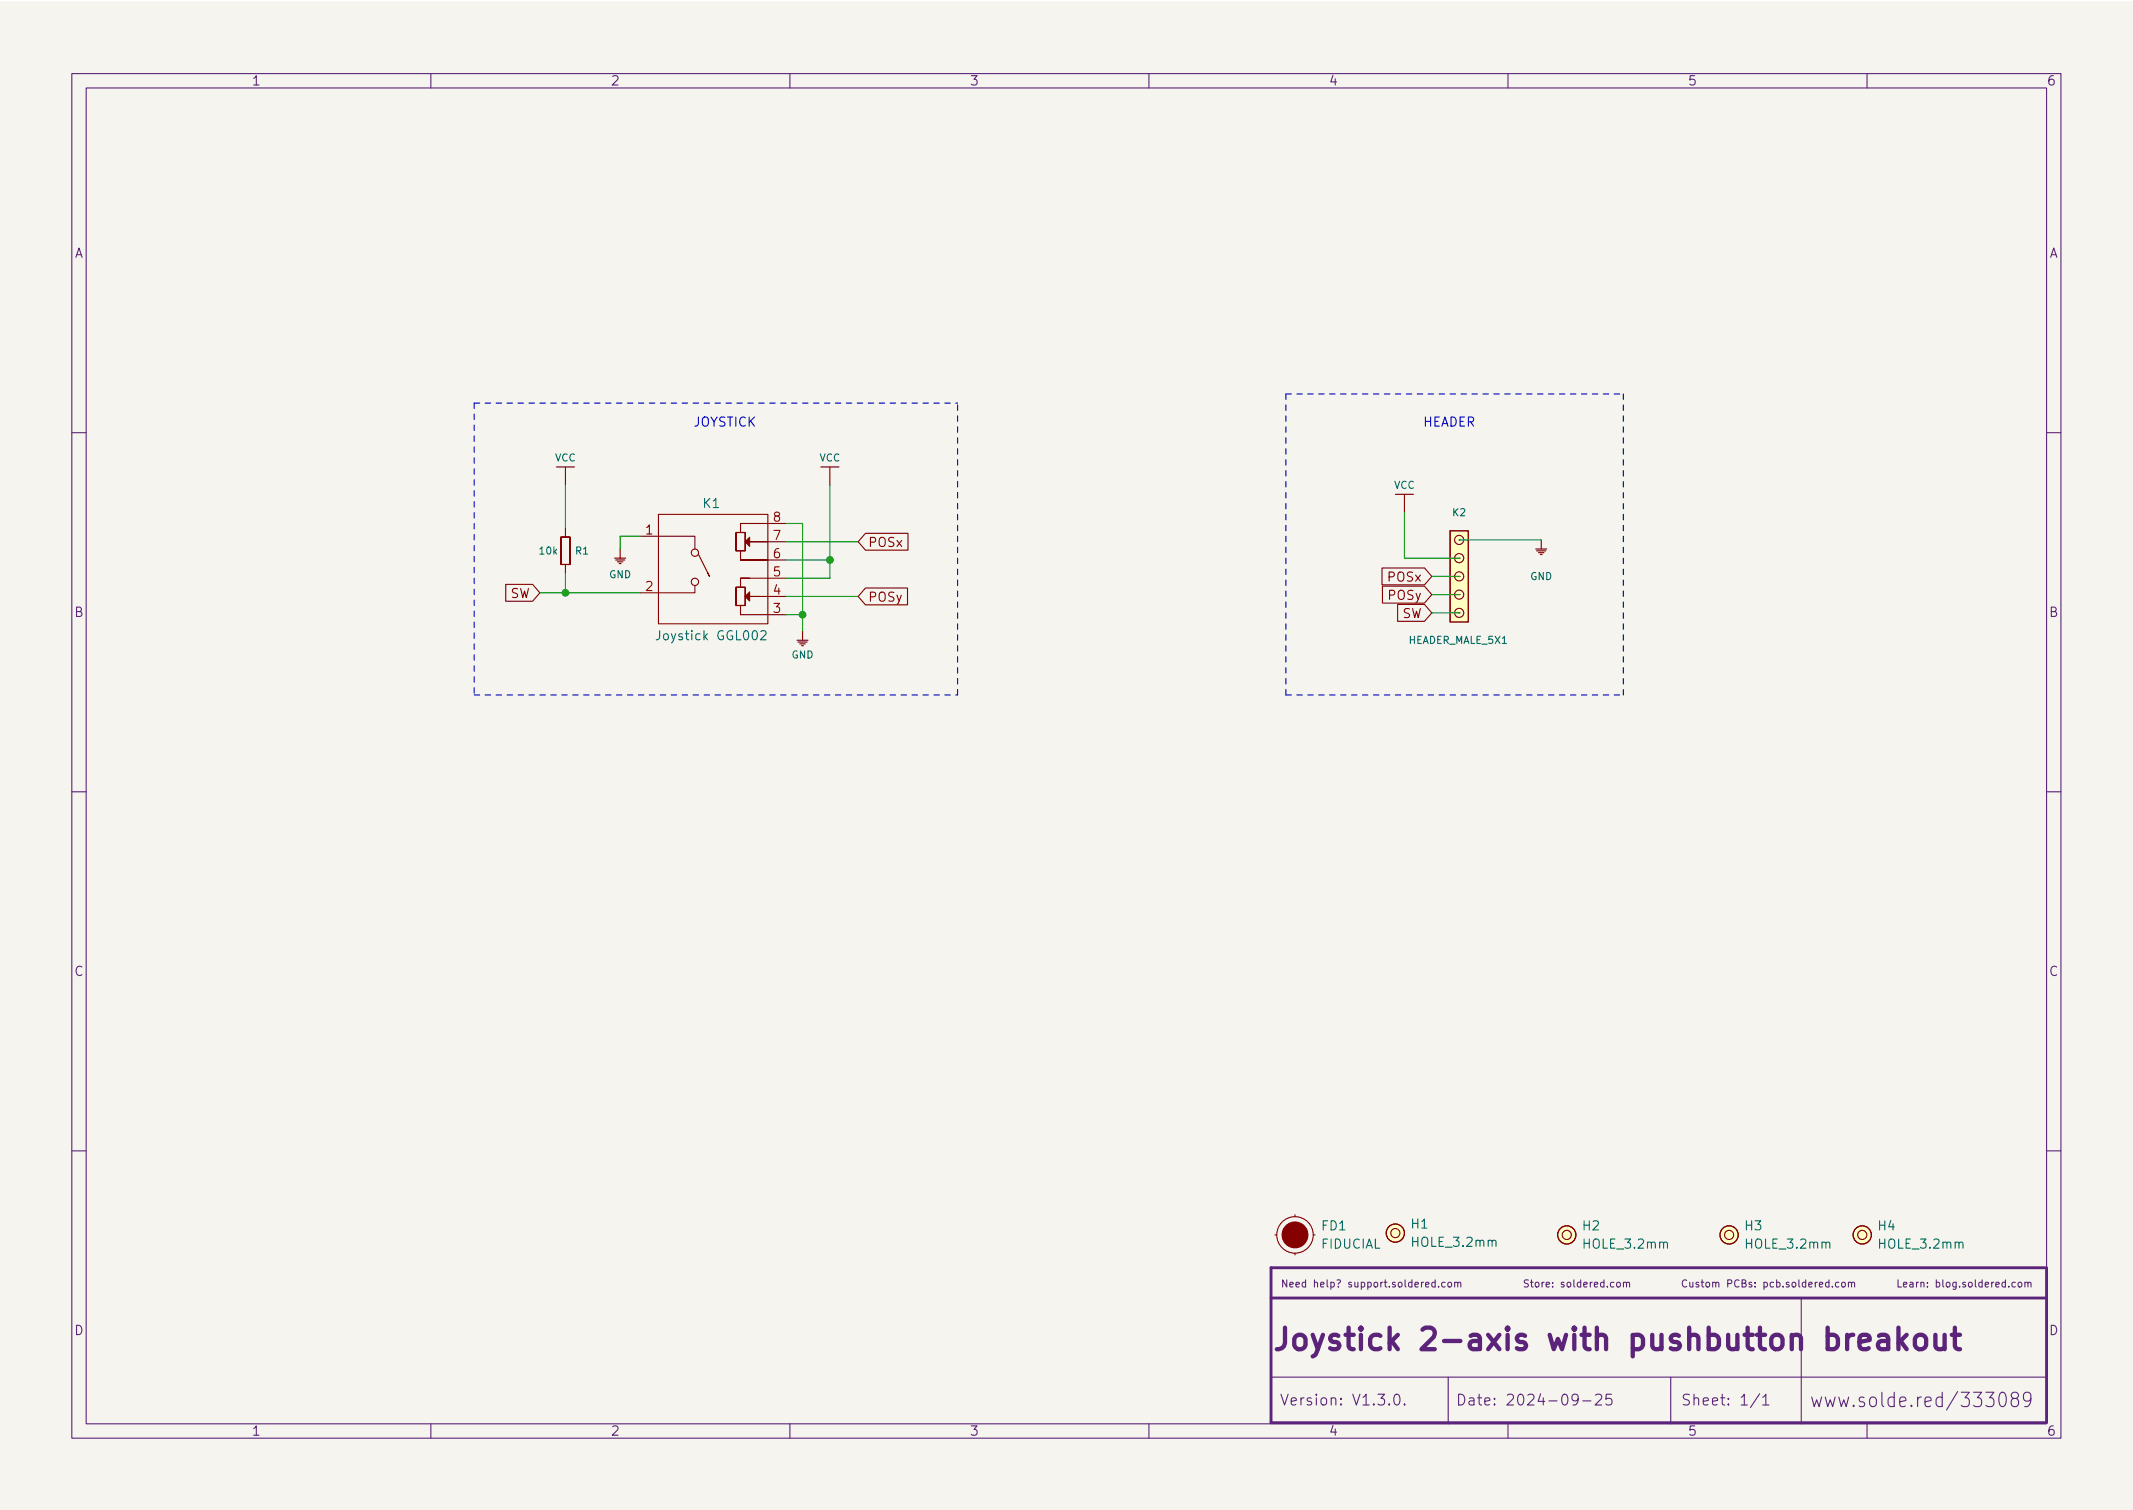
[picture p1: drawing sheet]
<svg xmlns="http://www.w3.org/2000/svg" width="297mm" height="210mm" viewBox="0 0 297 210" stroke-linecap="round" stroke-linejoin="round" font-family="sans-serif">
<path d="M0 .2h297v210.1h-297z" fill="#f5f4ef" stroke="#f5f4ef" stroke-width=".14"/>
<g fill="none" stroke="#5b2379" stroke-width=".15">
<path d="M10 10.2h277v190.1h-277zM12 12.2h273v186.1h-273zM60 10.2v2M110 10.2v2M160 10.2v2M210 10.2v2M260 10.2v2M10 60.2h2M285 60.2h2M10 110.2h2M285 110.2h2M10 160.2h2"/>
<path d="M199.9 178.6l-.3-.1-.2 .2 .1 .5h.4M199.9 178.2v1M200.3 179.1v.1M201.2 178.6l-.2-.1-.2 .2 .1 .5h.3M201.7 178.6l.3-.1 .1 .2v.3l-.1 .2h-.3l-.1-.2zM202.6 178.6l.1-.1 .3 .1v.6M202.6 178.5v.7M203 178.7l.1-.2 .3 .1v.6M225.2 178.6l.1-.1 .3 .1v.4v.2h-.3l-.1-.1zM226.1 178.6l.1-.1 .3 .1v.6M226.1 178.5v.7M226.5 178.7l.1-.2 .3 .1v.6"/>
<path d="M234.9 178.3a.47 .47 0 0 0-.7 .3 .47 .47 0 0 0 .5 .6l.2-.1M235.3 178.5l.1 .7h.2l.1-.1M235.7 178.5v.7M236.6 178.6l-.3-.1-.1 .2v.1l.4 .1v.3h-.4M236.9 178.5h.4M237 178.2v.9l.3 .1M237.6 178.6l.3-.1 .2 .2v.3l-.2 .2h-.3v-.2zM238.5 178.6l.1-.1 .3 .1v.6M238.5 178.5v.7M238.9 178.7l.2-.2 .2 .1 .1 .6M240.6 178.7h.5l.1-.2-.1-.2-.5-.1v1M242.2 178.3a.47 .47 0 0 0-.7 .3 .47 .47 0 0 0 .5 .6l.2-.1"/>
<path d="M242.6 178.7l.4-.1 .1-.1v-.2l-.5-.1v1h.4l.1-.1 .1-.2-.3-.2M243.9 178.6l-.2-.1-.1 .2v.1l.3 .1v.3h-.3M244.4 179.1v.1M244.4 178.6v.1M245.6 178.6l.3-.1 .2 .2-.1 .5h-.4M245.6 178.5v1M247 178.6l-.3-.1-.2 .2 .1 .5h.4M247.4 178.6l.3-.1 .2 .2-.1 .5h-.4M247.4 178.2v1M248.3 179.1v.1M249.1 178.6l-.2-.1-.2 .2 .1 .1 .3 .1v.3h-.4M249.6 178.6l.3-.1 .2 .2v.3l-.2 .2h-.3v-.2z"/>
<path d="M250.5 178.2v.9l.1 .1M251.5 178.6l-.3-.1-.2 .2 .1 .5h.4M251.5 178.2v1M251.9 178.9l.5-.1-.1-.2-.3-.1-.1 .2v.5h.4M252.8 178.5v.7M253.1 178.5l-.3 .2M253.4 178.9l.4-.1v-.2l-.3-.1-.1 .2v.5h.4M254.7 178.6l-.3-.1-.2 .2 .1 .5h.4M254.7 178.2v1M255.2 179.1v.1M256.1 178.6l-.3-.1-.2 .2 .1 .5h.4M256.5 178.6l.1-.1 .3 .1 .1 .4-.1 .2h-.3l-.1-.1z"/>
<path d="M257.4 178.6l.2-.1 .2 .1v.6M257.4 178.5v.7M257.8 178.7l.2-.2 .2 .1 .1 .6M280.6 178.6l-.2-.1-.2 .2 .1 .5h.3M281.1 178.6l.1-.1 .3 .1 .1 .4-.1 .2h-.3l-.1-.1zM282 178.6l.1-.1 .3 .1v.6M282 178.5v.7M282.4 178.7l.2-.2 .2 .1v.6M285 160.2h2M60 198.3v2M110 198.3v2M160 198.3v2"/>
<path d="M177 191.8h108M194.3 194.2a.36 .36 0 0 1 .6 .2 .77 .77 0 0 1-.4 1.2 1 1 0 0 1-.2-1.4zM195.6 195.5l.1 .1h-.1h-.1l.1-.1v.1M201.7 191.8v6.5M210 198.3v2M219.8 194.8l-.3 .3h-.3l-.3-.3v-.4l.2-.2 .4-.1 .2 .2a.99 .99 0 0 1-.4 1.3h-.2M220.4 195.1h1.2M222.2 194.3l.2-.2 .5 .1a.41 .41 0 0 1 .1 .6l-.9 .8h1M224.4 194.1h-.7l-.1 .7 .2-.1 .5 .1 .2 .2-.1 .5-.2 .1h-.4l-.2-.1M232.7 191.8v6.5M245.1 194.1l-1.3 1.9M245.5 194.6l.4-.5v1.5"/>
<path d="M245.5 195.6h.8M250.8 180.7v17.6M260 198.3v2M270.5 194.6l-.5-.1-.4 .4v.6l.2 .3 .2 .1 .5-.1M270.5 193.9v2M272.6 193.8l-1.5 2.5M282.8 194.7l-.3 .4-.5-.1-.2-.3v-.5l.2-.2 .5-.1 .2 .2a1.39 1.39 0 0 1-.4 1.8h-.3"/>
</g>
<path d="M261.7 186l.2-.1h.6l.3 .1 .1 .3v1.6M262.9 186.6l-.2 .1h-.8a.59 .59 0 0 0-.4 .6 .59 .59 0 0 0 .4 .6h.8l.2-.2M264.4 184.9v3M264.7 186.7l.8 1.2M265.5 185.9l-1.1 1.1M266.9 186a.82 .82 0 0 1 1.3 .4v.9a.81 .81 0 0 1-.8 .6 .81 .81 0 0 1-.7-.6v-.9zM269.5 185.9v1.5l.2 .3a.81 .81 0 0 0 1.1-.1M270.8 185.9v2M271.8 185.9h1.1M272.2 184.9v2.5l.2 .3 .5 .2" fill="none" stroke="#5b2379" stroke-width=".6"/>
<path d="M284.8 176.5h-107.8v21.6h107.9M285 176.5v21.6M177 180.7h108" fill="none" stroke="#5b2379" stroke-width=".4"/>
<g fill="none" stroke="#840000" stroke-width=".16">
<path d="M85.6 77.7h1.5M85.7 78h1.3M86 78.2h.7M86.2 78.5h.3M86.4 76.4v1.3M213.9 76.4h1.5M214 76.7h1.3M214.2 77h.8M214.5 77.2h.3M214.6 75.2v1.2M111 89.1h1.5M111.1 89.4h1.3"/>
<path d="M111.4 89.7h.7M111.6 89.9h.3M111.8 87.9v1.2"/>
</g>
<g fill="#ffffc2" stroke="#ffffc2" stroke-width=".14">
<path d="M201.9 73.9h2.6v12.7h-2.6z"/>
<circle cx="194.3" cy="171.7" r="1.27"/>
<circle cx="240.8" cy="172" r="1.27"/>
<circle cx="218.2" cy="172" r="1.27"/>
<circle cx="259.3" cy="172" r="1.27"/>
</g>
<g fill="none" stroke="#840000" stroke-width=".15">
<path d="M77.5 65h2.5M78.1 78.6h1.3zM78.1 74.8v3.8zM78.1 74.8h1.3zM78.7 65v2.6M78.7 73.5v1.3M78.7 78.6v1.3M79.4 74.8v3.8zM89.2 74.7h7.6v1.7M91.7 71.6h15.2v15.3h-15.2zM97.3 77.2l1.5 3.1-.2-.5M102.5 74.2v2.5z"/>
<path d="M102.5 76.7h1.3zM102.5 74.1l1.3 .1zM103.1 76.7v1.3M103.8 74.2v2.5zM106.9 78h-3.8h3.8M106.9 75.4h-2.5h2.5M106.9 78h2.6M106.9 75.4h2.6M109.5 72.9h-6.4v1.3M114.3 65h2.5M115.6 65v2.6M120.5 74.3h5.9v2.3h-5.9l-1-1.2z"/>
<path d="M192.5 79.1h5.9l1 1.2-1 1.1h-5.9zM194.3 68.8h2.5M195.6 68.8v2.6M201.9 73.9h2.6v12.7h-2.6zM203.2 77.7h.1M203.2 75.2h.1M70.4 81.4h3.8l1 1.1-1 1.2h-3.8zM96.8 81.5v1h-7.6M102.5 81.8v2.5zM102.5 84.3h1.3zM102.5 81.8h1.3zM103.1 84.3v1.3h6.4"/>
<path d="M103.1 80.5v1.3M103.8 81.8v2.5zM104.4 80.5h-1.3h6.4M104.4 83.1h5.1M120.5 81.9h5.9v2.3h-5.9l-1-1.1zM192.5 81.6h5.9l1 1.2-1 1.2h-5.9zM194.6 84.2h3.8l1 1.1-1 1.2h-3.8zM203.2 85.3h.1M203.2 82.8h.1M203.2 80.3h.1M177.5 172h.3M180.3 169.2v.2"/>
<path d="M180.3 174.5v.2M182.9 172h.2"/>
<circle cx="96.8" cy="77" r=".51"/>
<circle cx="203.2" cy="77.7" r=".63"/>
<circle cx="203.2" cy="75.2" r=".63"/>
<circle cx="96.8" cy="81" r=".51"/>
<circle cx="203.2" cy="82.8" r=".63"/>
<circle cx="203.2" cy="80.3" r=".63"/>
<circle cx="203.2" cy="85.3" r=".63"/>
<circle cx="180.3" cy="172" r="2.54"/>
<circle cx="194.3" cy="171.7" r=".63"/>
<circle cx="194.3" cy="171.7" r="1.27"/>
<circle cx="218.2" cy="172" r=".63"/>
<circle cx="218.2" cy="172" r="1.27"/>
<circle cx="240.8" cy="172" r=".63"/>
<circle cx="240.8" cy="172" r="1.27"/>
<circle cx="259.3" cy="172" r=".63"/>
<circle cx="259.3" cy="172" r="1.27"/>
</g>
<g fill="#840000" stroke="#840000" stroke-width=".15">
<path d="M104.4 82.4v1.3l-.6-.6z"/>
<path d="M103.8 75.4l.6-.6v1.3z"/>
<circle cx="180.3" cy="172" r="1.8"/>
</g>
<path d="M106 87.9l.1-.1h.3l.2 .1 .1 .3-.1 .2-.7 .7h.8" fill="none" stroke="#006464" stroke-width=".15"/>
<path d="M66 56.1v40.7M66 56.1h67.3M179.1 54.9h47M179.1 54.9v41.9M66 96.8h67.3M133.3 96.8v-40.7M179.1 96.8h47M226.1 96.8v-41.9" fill="none" stroke="#0000c2" stroke-width=".15" stroke-dasharray=".8 .8"/>
<g fill="none" stroke="#009600" stroke-width=".15">
<path d="M78.7 67.6v5.9M78.7 79.9v2.6M89.2 74.7h-2.8v1.7M109.5 72.9h2.3v15M109.5 75.4h10M109.5 78h6.1M115.6 67.6v12.9h-6.1M195.6 71.4v6.3h7.6M203.2 75.2h11.4M75.2 82.5h14M109.5 83.1h10M109.5 85.6h2.3"/>
<path d="M199.4 80.3h3.8M199.4 85.3h3.8M199.4 82.8h3.8"/>
</g>
<g fill="#009600" stroke="#009600" stroke-width=".15">
<circle cx="111.8" cy="85.6" r=".46"/>
<circle cx="78.7" cy="82.5" r=".46"/>
<circle cx="115.6" cy="78" r=".46"/>
</g>
<text font-size="4.2" fill="#5b2379" x="177" y="188">Joystick 2-axis with pushbutton breakout</text>
<g font-size="2.8" fill="#5b2379">
<text x="252" y="196">www.solde.red/</text>
<text x="272.8" y="196">333089</text>
</g>
<g font-size="2.1" fill="#5b2379">
<text x="178.2" y="195.7">Version: V1.3.0.</text>
<text x="202.7" y="195.7">Date: 2024-09-25</text>
<text x="234" y="195.7">Sheet: 1/1</text>
</g>
<g font-size="1.8" fill="#5b2379">
<text x="35" y="11.9">1</text>
<text x="85" y="11.9">2</text>
<text x="135" y="11.9">3</text>
<text x="185" y="11.9">4</text>
<text x="235" y="11.9">5</text>
<text x="285" y="11.9">6</text>
<text x="10.3" y="35.9">A</text>
<text x="285.3" y="35.9">A</text>
<text x="10.3" y="85.9">B</text>
<text x="285.3" y="85.9">B</text>
<text x="10.3" y="135.9">C</text>
<text x="285.3" y="135.9">C</text>
<text x="10.3" y="185.9">D</text>
<text x="285.3" y="185.9">D</text>
<text x="35" y="199.9">1</text>
<text x="85" y="199.9">2</text>
<text x="135" y="199.9">3</text>
<text x="185" y="199.9">4</text>
<text x="235" y="199.9">5</text>
<text x="285" y="199.9">6</text>
</g>
<g font-size="1.8" fill="#0000c2">
<text x="96.5" y="59.4">JOYSTICK</text>
<text x="198.1" y="59.4">HEADER</text>
</g>
<g font-size="1.8" fill="#006464">
<text x="97.9" y="70.7">K1</text>
<text x="91.9" y="89.1">Joystick GGL002</text>
<text x="184" y="173.9">FIDUCIAL</text>
<text x="184.1" y="171.3">FD1</text>
<text x="196.6" y="171.1">H1</text>
<text x="196.8" y="173.6">HOLE_3.2mm</text>
<text x="220.4" y="171.3">H2</text>
<text x="220.7" y="173.9">HOLE_3.2mm</text>
<text x="243" y="171.3">H3</text>
<text x="243.3" y="173.9">HOLE_3.2mm</text>
<text x="261.6" y="171.3">H4</text>
<text x="261.8" y="173.9">HOLE_3.2mm</text>
</g>
<g font-size="1.8" fill="#a90000">
<text x="89.9" y="74.4">1</text>
<text x="107.7" y="77.7">6</text>
<text x="107.7" y="75.2">7</text>
<text x="107.7" y="72.6">8</text>
<text x="89.9" y="82.3">2</text>
<text x="107.7" y="82.8">4</text>
<text x="107.7" y="80.3">5</text>
<text x="107.7" y="85.3">3</text>
</g>
<g font-size="1.8" fill="#840000">
<text x="120.8" y="76.2">POSx</text>
<text x="71" y="83.3">SW</text>
<text x="120.8" y="83.8">POSy</text>
<text x="193.3" y="81">POSx</text>
<text x="193.3" y="83.5">POSy</text>
<text x="195.2" y="86.1">SW</text>
</g>
<g font-size="1.4" fill="#006464">
<text x="77.3" y="64.2">VCC</text>
<text x="114.1" y="64.2">VCC</text>
<text x="194.1" y="68.1">VCC</text>
<text x="202.3" y="71.9">K2</text>
<text x="75.2" y="77.2">10k</text>
<text x="80.2" y="77.2">R1</text>
<text x="84.8" y="80.5">GND</text>
<text x="213.1" y="80.8">GND</text>
<text x="196.1" y="89.6">HEADER_MALE_5X1</text>
<text x="110.2" y="91.7">GND</text>
</g>
<g font-size="1.4" fill="#5b2379">
<text x="178.3" y="179.3">Need help? support.soldered.com</text>
<text x="212" y="179.3">Store: soldered.com</text>
<text x="264" y="179.3">Learn: blog.soldered.com</text>
</g>
</svg>
